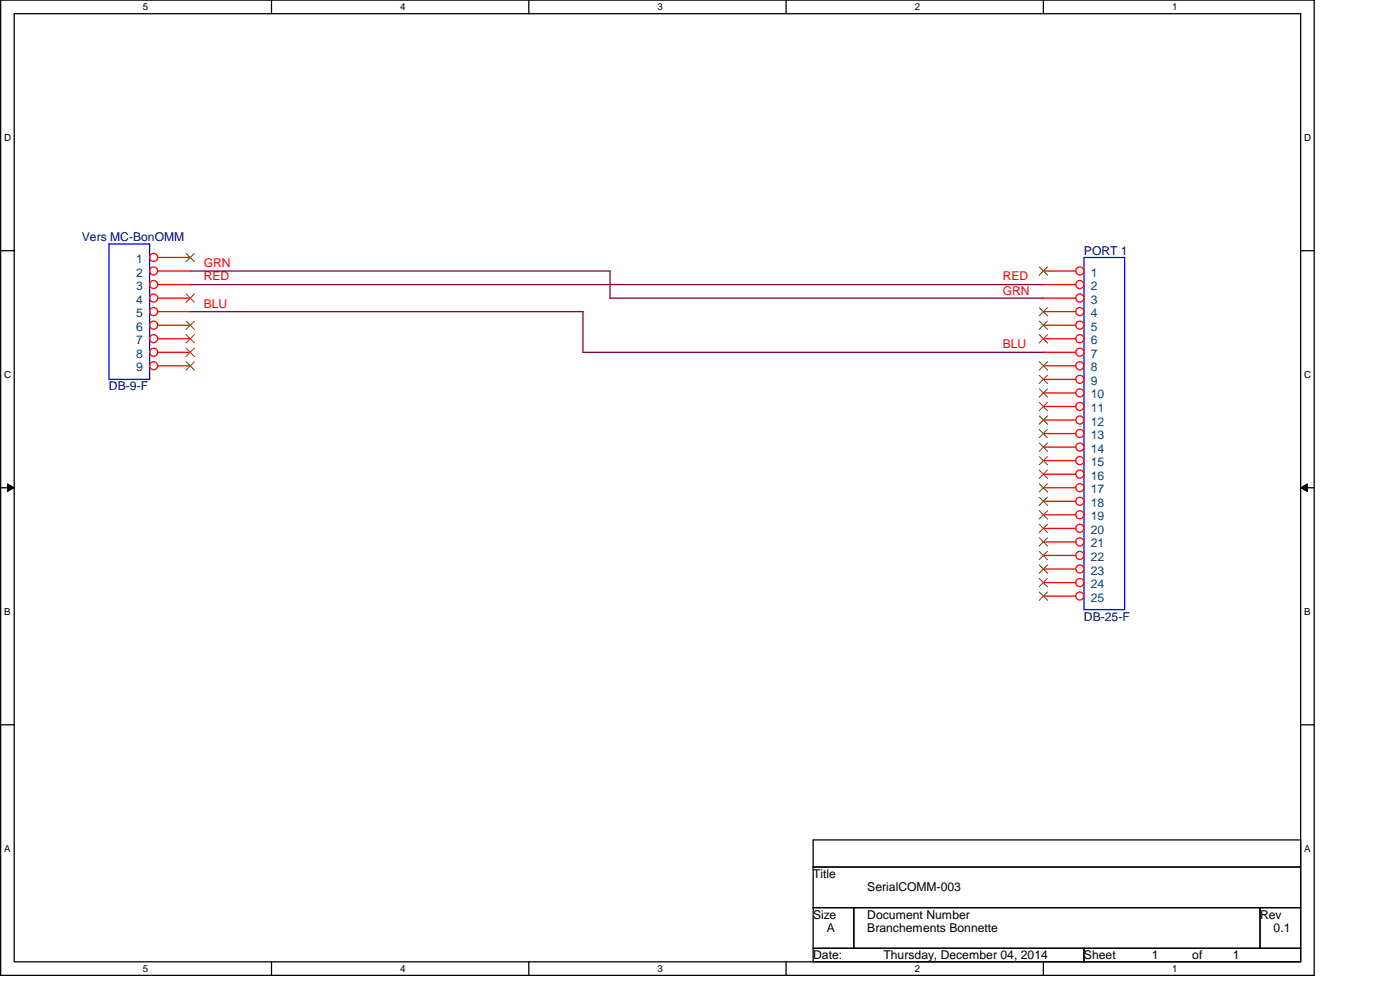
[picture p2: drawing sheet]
<svg xmlns="http://www.w3.org/2000/svg" width="420mm" height="297mm" viewBox="0 0 420 297" stroke-linecap="round" stroke-linejoin="round" font-family="sans-serif">
<path d="M.2 0h394.2v292.7h-394.2zM4.3 4.1h386v284.5h-386z" fill="none" stroke="#000" stroke-width=".38"/>
<g fill="#fff">
<path d="M42.9 .5h1.6v3.2h-1.6z"/>
<path d="M42.9 289h1.6v3.3h-1.6z"/>
</g>
<path d="M81.5 0v4.1M81.5 288.6v4.1" fill="none" stroke="#000" stroke-width=".38"/>
<g fill="#fff">
<path d="M120.1 .5h1.6v3.2h-1.6z"/>
<path d="M120.1 289h1.6v3.3h-1.6z"/>
</g>
<path d="M158.7 0v4.1M158.7 288.6v4.1" fill="none" stroke="#000" stroke-width=".38"/>
<g fill="#fff">
<path d="M197.3 .5h1.6v3.2h-1.6z"/>
<path d="M197.3 289h1.6v3.3h-1.6z"/>
</g>
<path d="M235.9 0v4.1M235.9 288.6v4.1" fill="none" stroke="#000" stroke-width=".38"/>
<g fill="#fff">
<path d="M274.5 .5h1.6v3.2h-1.6z"/>
<path d="M274.5 289h1.6v3.3h-1.6z"/>
</g>
<path d="M313.1 0v4.1M313.1 288.6v4.1" fill="none" stroke="#000" stroke-width=".38"/>
<g fill="#fff">
<path d="M351.7 .5h1.6v3.2h-1.6z"/>
<path d="M351.7 289h1.6v3.3h-1.6z"/>
<path d="M1.2 39.7h2.1v3.2h-2.1z"/>
<path d="M391.4 39.7h2.1v3.2h-2.1z"/>
<path d="M1.2 110.8h2.1v3.2h-2.1z"/>
<path d="M391.4 110.8h2.1v3.2h-2.1z"/>
</g>
<path d="M.2 75.2h4.1M390.3 75.2h4.1" fill="none" stroke="#000" stroke-width=".38"/>
<g fill="#fff">
<path d="M1.2 181.9h2v3.3h-2z"/>
<path d="M391.4 181.9h1.9v3.3h-1.9z"/>
</g>
<path d="M.2 146.3h4.1M390.3 146.3h4.1" fill="none" stroke="#000" stroke-width=".38"/>
<path d="M2.2 145.2l2.1 1.1-2.1 1.2zM390.3 146.3l2.1-1.1v2.3z" fill="#000"/>
<path d="M2.2 145.2l2.1 1.1-2.1 1.2zM390.3 146.3l2.1-1.1v2.3z" fill="none" stroke="#000" stroke-width=".3"/>
<g fill="#fff">
<path d="M1.2 253h2v3.3h-2z"/>
<path d="M391.3 253h2v3.3h-2z"/>
</g>
<path d="M.2 217.5h4.1M390.3 217.5h4.1M244 252h146.3v36.6h-146.3zM244 260.1h146.3M244 272.3h146.3M256.2 272.3v12.2M378.2 272.3v12.2M244 284.5h146.3M325.3 284.5v4.1" fill="none" stroke="#000" stroke-width=".38"/>
<path d="M32.7 73.2h12.2v40.6h-12.2zM325.3 77.3h12.2v105.6h-12.2z" fill="none" stroke="#00f" stroke-width=".38"/>
<g fill="none" stroke="#f00" stroke-width=".38">
<path d="M47.4 77.3h9.7M47.4 81.3h9.7M47.4 85.4h9.7M47.4 89.5h9.7M47.4 93.5h9.7M47.4 97.6h9.7M313.1 81.3h9.8M313.1 85.4h9.8M313.1 89.5h9.8M313.1 93.5h9.8M313.1 97.6h9.8M47.4 101.6h9.7"/>
<path d="M47.4 105.7h9.7M47.4 109.8h9.7M313.1 101.6h9.8M313.1 105.7h9.8M313.1 109.8h9.8M313.1 113.8h9.8M313.1 117.9h9.8M313.1 122h9.8M313.1 126h9.8M313.1 130.1h9.8M313.1 134.2h9.8M313.1 138.2h9.8"/>
<path d="M313.1 142.3h9.8M313.1 146.3h9.8M313.1 150.4h9.8M313.1 154.5h9.8M313.1 158.5h9.8M313.1 162.6h9.8M313.1 166.7h9.8M313.1 170.7h9.8M313.1 174.8h9.8M313.1 178.9h9.8"/>
<circle cx="46.1" cy="77.2" r="1.21"/>
<circle cx="46.1" cy="81.3" r="1.21"/>
<circle cx="46.1" cy="93.5" r="1.21"/>
<circle cx="46.1" cy="89.4" r="1.21"/>
<circle cx="46.1" cy="85.4" r="1.21"/>
<circle cx="46.1" cy="97.6" r="1.21"/>
<circle cx="324.1" cy="81.3" r="1.21"/>
<circle cx="324.1" cy="85.4" r="1.21"/>
<circle cx="324.1" cy="89.4" r="1.21"/>
<circle cx="324.1" cy="97.6" r="1.21"/>
<circle cx="324.1" cy="93.5" r="1.21"/>
<circle cx="46.1" cy="101.6" r="1.21"/>
<circle cx="46.1" cy="105.7" r="1.21"/>
<circle cx="46.1" cy="109.7" r="1.21"/>
<circle cx="324.1" cy="101.6" r="1.21"/>
<circle cx="324.1" cy="113.8" r="1.21"/>
<circle cx="324.1" cy="117.9" r="1.21"/>
<circle cx="324.1" cy="105.7" r="1.21"/>
<circle cx="324.1" cy="109.7" r="1.21"/>
<circle cx="324.1" cy="126" r="1.21"/>
<circle cx="324.1" cy="138.2" r="1.21"/>
<circle cx="324.1" cy="130.1" r="1.21"/>
<circle cx="324.1" cy="121.9" r="1.21"/>
<circle cx="324.1" cy="134.1" r="1.21"/>
<circle cx="324.1" cy="146.3" r="1.21"/>
<circle cx="324.1" cy="154.5" r="1.21"/>
<circle cx="324.1" cy="142.3" r="1.21"/>
<circle cx="324.1" cy="150.4" r="1.21"/>
<circle cx="324.1" cy="158.5" r="1.21"/>
<circle cx="324.1" cy="170.7" r="1.21"/>
<circle cx="324.1" cy="162.6" r="1.21"/>
<circle cx="324.1" cy="178.8" r="1.21"/>
<circle cx="324.1" cy="166.6" r="1.21"/>
<circle cx="324.1" cy="174.8" r="1.21"/>
</g>
<g fill="none" stroke="#804000" stroke-width=".3">
<path d="M55.9 76l2.5 2.5M58.3 76l-2.5 2.5M55.9 88.2l2.5 2.5M55.9 96.4l2.5 2.4M58.3 88.2l-2.5 2.5M58.3 96.4l-2.5 2.4M311.9 80.1l2.5 2.5M311.9 92.3l2.5 2.5M311.9 96.4l2.5 2.4M314.4 80.1l-2.5 2.5M314.4 92.3l-2.5 2.5M314.4 96.4l-2.5 2.4"/>
<path d="M55.9 100.4l2.5 2.5M55.9 104.5l2.5 2.5M55.9 108.5l2.5 2.5M58.3 100.4l-2.5 2.5M58.3 104.5l-2.5 2.5M58.3 108.5l-2.5 2.5M311.9 100.4l2.5 2.5M311.9 108.5l2.5 2.5M311.9 112.6l2.5 2.5M311.9 116.7l2.5 2.5M314.4 100.4l-2.5 2.5M314.4 108.5l-2.5 2.5"/>
<path d="M314.4 112.6l-2.5 2.5M314.4 116.7l-2.5 2.5M311.9 120.7l2.5 2.5M311.9 124.8l2.5 2.5M311.9 128.9l2.5 2.5M311.9 132.9l2.5 2.5M311.9 137l2.5 2.5M314.4 120.7l-2.5 2.5M314.4 124.8l-2.5 2.5M314.4 128.9l-2.5 2.5M314.4 132.9l-2.5 2.5M314.4 137l-2.5 2.5"/>
<path d="M311.9 141.1l2.5 2.5M311.9 145.1l2.5 2.5M311.9 149.2l2.5 2.5M311.9 153.2l2.5 2.5M311.9 157.3l2.5 2.5M314.4 141.1l-2.5 2.5M314.4 145.1l-2.5 2.5M314.4 149.2l-2.5 2.5M314.4 153.2l-2.5 2.5M314.4 157.3l-2.5 2.5M311.9 161.4l2.5 2.5M311.9 165.4l2.5 2.5"/>
<path d="M311.9 169.5l2.5 2.5M311.9 173.6l2.5 2.5M311.9 177.6l2.5 2.5M314.4 161.4l-2.5 2.5M314.4 165.4l-2.5 2.5M314.4 169.5l-2.5 2.5M314.4 173.6l-2.5 2.5M314.4 177.6l-2.5 2.5"/>
</g>
<path d="M57.1 93.5h117.9v12.2h138.2M57.1 85.4h256.1M57.1 81.3h126M183.1 81.3v8.2M183.1 89.5h130.1" fill="none" stroke="#800040" stroke-width=".38"/>
<g font-size="3.6" fill="#000080">
<text x="24.6" y="72.4">Vers MC-BonOMM</text>
<text x="325.3" y="76.5">PORT 1</text>
<text x="32.7" y="117.1">DB-9-F</text>
<text x="325.3" y="186.2">DB-25-F</text>
</g>
<g font-size="3.6" fill="#004080">
<text x="40.8" y="78.9">1</text>
<text x="40.8" y="83">2</text>
<text x="327.4" y="83">1</text>
<text x="40.8" y="87">3</text>
<text x="327.4" y="87">2</text>
<text x="40.8" y="91.1">4</text>
<text x="40.8" y="95.2">5</text>
<text x="327.4" y="91.1">3</text>
<text x="327.4" y="95.2">4</text>
<text x="40.8" y="99.2">6</text>
<text x="327.4" y="99.2">5</text>
<text x="40.8" y="103.3">7</text>
<text x="40.8" y="107.4">8</text>
<text x="327.4" y="103.3">6</text>
<text x="327.4" y="107.4">7</text>
<text x="40.8" y="111.4">9</text>
<text x="327.4" y="111.4">8</text>
<text x="327.4" y="115.5">9</text>
<text x="327.4" y="119.5">10</text>
<text x="327.4" y="123.6">11</text>
<text x="327.4" y="127.7">12</text>
<text x="327.4" y="131.7">13</text>
<text x="327.4" y="135.8">14</text>
<text x="327.4" y="139.9">15</text>
<text x="327.4" y="143.9">16</text>
<text x="327.4" y="148">17</text>
<text x="327.4" y="152.1">18</text>
<text x="327.4" y="156.1">19</text>
<text x="327.4" y="160.2">20</text>
<text x="327.4" y="164.3">21</text>
<text x="327.4" y="168.3">22</text>
<text x="327.4" y="172.4">23</text>
<text x="327.4" y="176.4">24</text>
<text x="327.4" y="180.5">25</text>
</g>
<g font-size="3.6" fill="#f00">
<text x="61.2" y="80.1">GRN</text>
<text x="61.2" y="84.2">RED</text>
<text x="300.9" y="84.2">RED</text>
<text x="300.9" y="88.6">GRN</text>
<text x="61.2" y="92.3">BLU</text>
<text x="300.9" y="104.5">BLU</text>
</g>
<g font-size="3.6">
<text x="244" y="263.4">Title</text>
<text x="260.3" y="267.5">SerialCOMM-003</text>
<text x="244" y="275.6">Size</text>
<text x="260.3" y="275.6">Document Number</text>
<text x="378.2" y="275.6">Rev</text>
<text x="248.1" y="279.7">A</text>
<text x="260.3" y="279.7">Branchements Bonnette</text>
<text x="382.2" y="279.7">0.1</text>
<text x="244" y="287.8">Date:</text>
<text x="265.2" y="287.8">Thursday, December 04, 2014</text>
<text x="325.3" y="287.8">Sheet</text>
<text x="345.6" y="287.8">1</text>
<text x="357.8" y="287.8">of</text>
<text x="370" y="287.8">1</text>
</g>
<g font-size="2.9">
<text x="42.9" y="3.1">5</text>
<text x="120.1" y="3.1">4</text>
<text x="197.3" y="3.1">3</text>
<text x="274.5" y="3.1">2</text>
<text x="351.7" y="3.1">1</text>
<text x="1.2" y="42.3">D</text>
<text x="391.4" y="42.3">D</text>
<text x="1.2" y="113.4">C</text>
<text x="391.4" y="113.4">C</text>
<text x="1.2" y="184.5">B</text>
<text x="391.4" y="184.5">B</text>
<text x="1.2" y="255.7">A</text>
<text x="391.4" y="255.7">A</text>
<text x="42.9" y="291.6">5</text>
<text x="120.1" y="291.6">4</text>
<text x="197.3" y="291.6">3</text>
<text x="274.5" y="291.6">2</text>
<text x="351.7" y="291.6">1</text>
</g>
</svg>
